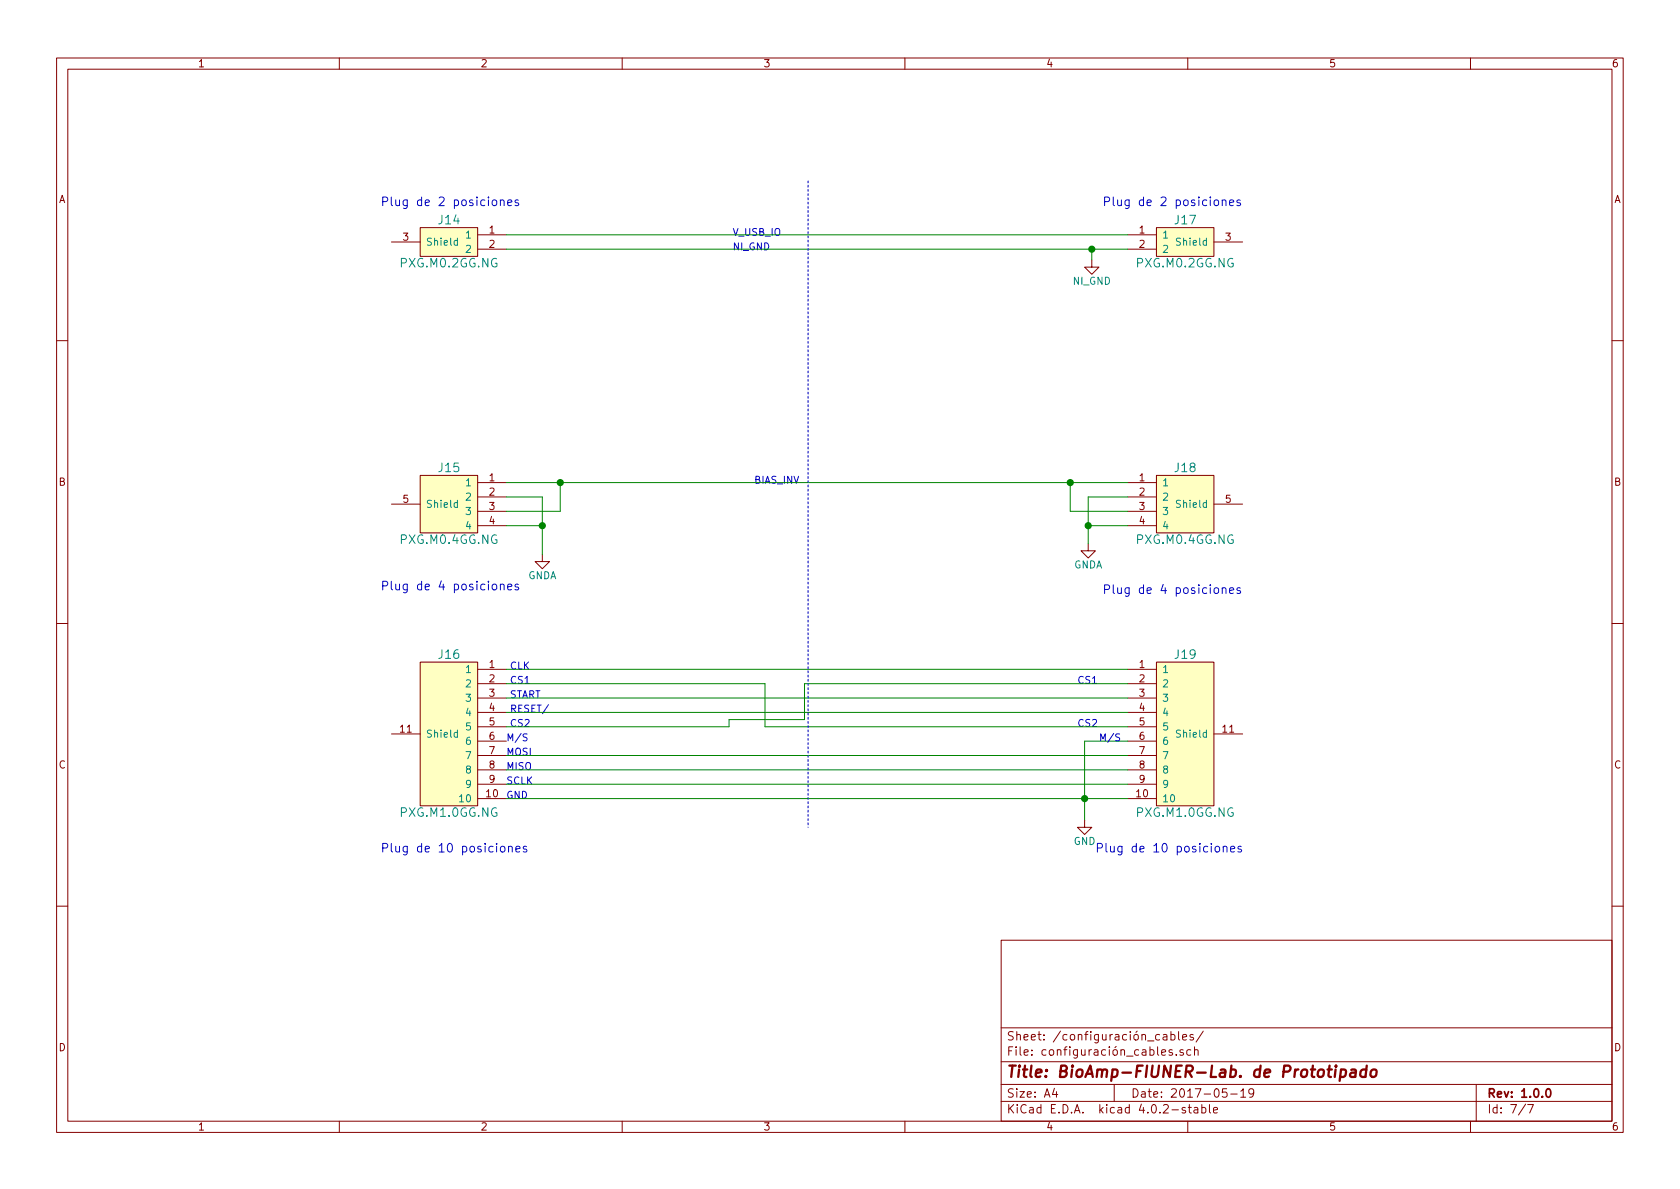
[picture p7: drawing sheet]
EESchema Schematic File Version 2
LIBS:BioAmp_v1.0.0
LIBS:power
LIBS:BioAmp_v1.0.0-cache
EELAYER 25 0
EELAYER END
$Descr A4 11693 8268
encoding utf-8
Sheet 7 7
Title "BioAmp-FIUNER-Lab. de Prototipado"
Date "2017-05-19"
Rev "1.0.0"
Comp ""
Comment1 ""
Comment2 ""
Comment3 ""
Comment4 ""
$EndDescr
$Comp
L PXG.M0.2GG.NG J14
U 1 1
P 3125 1675
F 0 "J14" H 3125 1825 60  0000 C CNN
F 1 "PXG.M0.2GG.NG" H 3125 1525 60  0000 C CNN
F 2 "" H 2975 1675 60  0000 C CNN
F 3 "" H 2975 1675 60  0000 C CNN
	1    3125 1675
	-1   0    0    -1  
$EndComp
$Comp
L PXG.M0.2GG.NG J17
U 1 1
P 8250 1675
F 0 "J17" H 8250 1825 60  0000 C CNN
F 1 "PXG.M0.2GG.NG" H 8250 1525 60  0000 C CNN
F 2 "" H 8100 1675 60  0000 C CNN
F 3 "" H 8100 1675 60  0000 C CNN
	1    8250 1675
	1    0    0    -1  
$EndComp
$Comp
L PXG.M0.4GG.NG J15
U 1 1
P 3125 3500
F 0 "J15" H 3125 3750 60  0000 C CNN
F 1 "PXG.M0.4GG.NG" H 3125 3250 60  0000 C CNN
F 2 "" H 2975 3500 60  0000 C CNN
F 3 "" H 2975 3500 60  0000 C CNN
	1    3125 3500
	-1   0    0    -1  
$EndComp
$Comp
L PXG.M0.4GG.NG J18
U 1 1
P 8250 3500
F 0 "J18" H 8250 3750 60  0000 C CNN
F 1 "PXG.M0.4GG.NG" H 8250 3250 60  0000 C CNN
F 2 "" H 8100 3500 60  0000 C CNN
F 3 "" H 8100 3500 60  0000 C CNN
	1    8250 3500
	1    0    0    -1  
$EndComp
$Comp
L PXG.M1.0GG.NG J16
U 1 1
P 3125 5100
F 0 "J16" H 3125 5650 60  0000 C CNN
F 1 "PXG.M1.0GG.NG" H 3125 4550 60  0000 C CNN
F 2 "" H 2975 5100 60  0000 C CNN
F 3 "" H 2975 5100 60  0000 C CNN
	1    3125 5100
	-1   0    0    -1  
$EndComp
$Comp
L PXG.M1.0GG.NG J19
U 1 1
P 8250 5100
F 0 "J19" H 8250 5650 60  0000 C CNN
F 1 "PXG.M1.0GG.NG" H 8250 4550 60  0000 C CNN
F 2 "" H 8100 5100 60  0000 C CNN
F 3 "" H 8100 5100 60  0000 C CNN
	1    8250 5100
	1    0    0    -1  
$EndComp
Text Notes 2650 1425 0    60   ~ 0
Plug de 2 posiciones\n
Text Notes 2650 4100 0    60   ~ 0
Plug de 4 posiciones
Text Notes 2650 5925 0    60   ~ 0
Plug de 10 posiciones
Text Notes 7675 1425 0    60   ~ 0
Plug de 2 posiciones\n
Text Notes 7675 4125 0    60   ~ 0
Plug de 4 posiciones
Text Notes 7625 5925 0    60   ~ 0
Plug de 10 posiciones
$Comp
L GNDA #PWR0117
U 1 1
P 3775 3850
F 0 "#PWR0117" H 3775 3600 50  0001 C CNN
F 1 "GNDA" H 3775 3700 50  0000 C CNN
F 2 "" H 3775 3850 50  0000 C CNN
F 3 "" H 3775 3850 50  0000 C CNN
	1    3775 3850
	1    0    0    -1  
$EndComp
$Comp
L GNDA #PWR0118
U 1 1
P 7575 3775
F 0 "#PWR0118" H 7575 3525 50  0001 C CNN
F 1 "GNDA" H 7575 3625 50  0000 C CNN
F 2 "" H 7575 3775 50  0000 C CNN
F 3 "" H 7575 3775 50  0000 C CNN
	1    7575 3775
	1    0    0    -1  
$EndComp
$Comp
L GND #PWR0119
U 1 1
P 7550 5700
F 0 "#PWR0119" H 7550 5450 50  0001 C CNN
F 1 "GND" H 7550 5550 50  0000 C CNN
F 2 "" H 7550 5700 50  0000 C CNN
F 3 "" H 7550 5700 50  0000 C CNN
	1    7550 5700
	1    0    0    -1  
$EndComp
Text Notes 3550 4650 0    49   ~ 0
CLK\n
Text Notes 3550 4750 0    49   ~ 0
CS1\n
Text Notes 3550 4850 0    49   ~ 0
START
Text Notes 3550 4950 0    49   ~ 0
RESET/
Text Notes 3550 5050 0    49   ~ 0
CS2
Text Notes 3525 5150 0    49   ~ 0
M/S
Text Notes 3525 5250 0    49   ~ 0
MOSI
Text Notes 3525 5350 0    49   ~ 0
MISO\n
Text Notes 3525 5450 0    49   ~ 0
SCLK
Text Notes 3525 5550 0    49   ~ 0
GND
Text Notes 7500 4750 0    49   ~ 0
CS1
Text Notes 7500 5050 0    49   ~ 0
CS2
Text Notes 5250 3425 0    49   ~ 0
BIAS_INV\n\n
Text Notes 5100 1700 0    49   ~ 0
V_USB_IO\n\n
Text Notes 5100 1800 0    49   ~ 0
NI_GND\n\n
$Comp
L NI_GND #PWR0120
U 1 1
P 7600 1800
F 0 "#PWR0120" H 7600 1550 50  0001 C CNN
F 1 "NI_GND" H 7600 1650 50  0000 C CNN
F 2 "" H 7600 1800 50  0000 C CNN
F 3 "" H 7600 1800 50  0000 C CNN
	1    7600 1800
	1    0    0    -1  
$EndComp
Wire Wire Line
	7850 1625 3525 1625
Wire Wire Line
	3525 1725 7850 1725
Wire Wire Line
	7850 3350 3525 3350
Wire Wire Line
	3525 3550 3900 3550
Wire Wire Line
	3900 3550 3900 3350
Connection ~ 3900 3350
Wire Wire Line
	3525 3450 3775 3450
Wire Wire Line
	3775 3450 3775 3850
Wire Wire Line
	3525 3650 3775 3650
Connection ~ 3775 3650
Wire Wire Line
	7850 3550 7450 3550
Wire Wire Line
	7450 3550 7450 3350
Connection ~ 7450 3350
Wire Wire Line
	7850 3450 7575 3450
Wire Wire Line
	7575 3450 7575 3775
Wire Wire Line
	7850 3650 7575 3650
Connection ~ 7575 3650
Wire Wire Line
	3525 4650 7850 4650
Wire Wire Line
	3525 4750 5325 4750
Wire Wire Line
	5325 4750 5325 5050
Wire Wire Line
	5325 5050 7850 5050
Wire Wire Line
	3525 4850 7850 4850
Wire Wire Line
	7850 4950 3525 4950
Wire Wire Line
	3525 5050 5075 5050
Wire Wire Line
	5075 5050 5075 5000
Wire Wire Line
	5075 5000 5600 5000
Wire Wire Line
	5600 5000 5600 4750
Wire Wire Line
	5600 4750 7850 4750
Wire Wire Line
	7850 5550 3525 5550
Wire Wire Line
	3525 5450 7850 5450
Wire Wire Line
	7850 5350 3525 5350
Wire Wire Line
	3525 5250 7850 5250
Wire Wire Line
	7850 5150 7550 5150
Wire Wire Line
	7550 5150 7550 5700
Connection ~ 7550 5550
Wire Wire Line
	7600 1800 7600 1725
Connection ~ 7600 1725
Wire Notes Line
	5625 1250 5625 5750
Text Notes 7650 5150 0    49   ~ 0
M/S
$EndSCHEMATC
